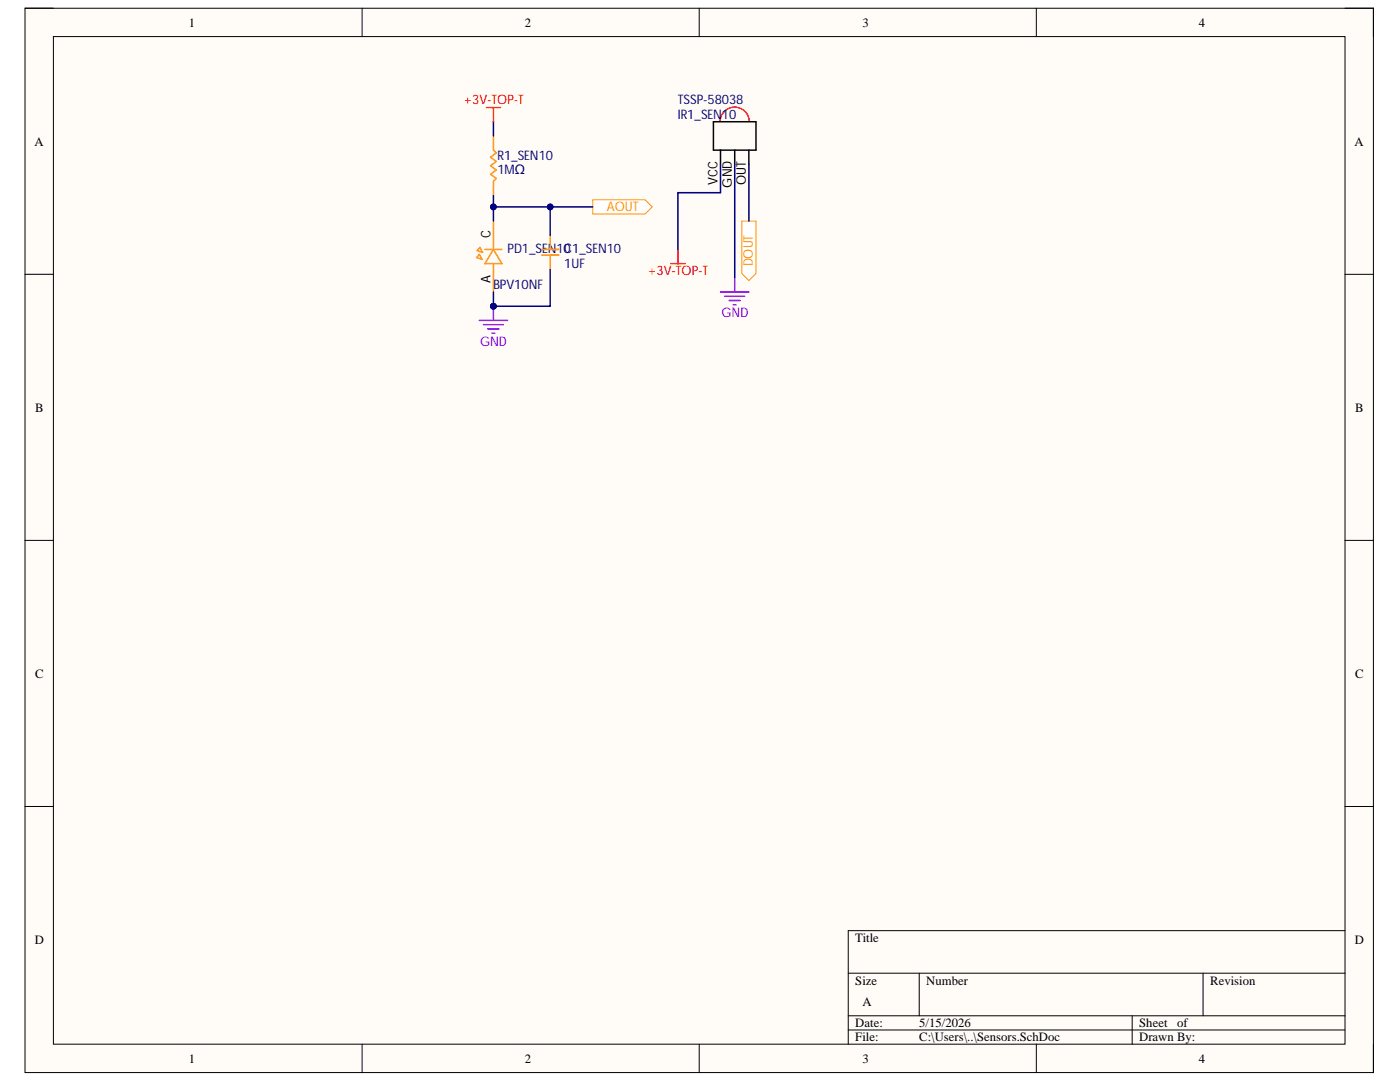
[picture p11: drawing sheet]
<svg xmlns="http://www.w3.org/2000/svg" width="279mm" height="216mm" viewBox="0 0 279 216" stroke-linecap="round" stroke-linejoin="round" font-family="sans-serif">
<path d="M5 1.6h269.1v212.4h-269.1z" fill-rule="evenodd" fill="#fffcf8"/>
<path d="M5 1.6h269.1v212.4h-269.1z" fill="none" stroke="#000" stroke-width=".2"/>
<path d="M10.7 7.3h257.7v201.1h-257.7z" fill-rule="evenodd" fill="#fffcf8"/>
<g fill="none" stroke="#000" stroke-width=".2">
<path d="M5 1.6h5.7M10.7 7.3h257.7v201.1h-257.7zM72.3 1.6v5.7M139.5 1.6v5.7M206.8 1.6v5.7M268.4 1.6h5.7v5.7M5 54.7h5.7M268.4 54.7h5.7M5 107.8h5.7M268.4 107.8h5.7M5 160.9h5.7M268.4 160.9h5.7"/>
<path d="M169.3 194.2h99.1M183.5 194.2v8.5M240.1 194.2v8.5M268.4 185.7h-99.1v22.7M72.3 208.4v5.6M139.5 208.4v5.6M169.3 202.7h99.1M169.3 205.5h99.1M206.8 208.4v5.6M225.9 202.7v5.7M274.1 208.4v5.6"/>
</g>
<path d="M149.5 24.2a2.91 2.91 0 0 0-2.9-2.8 2.91 2.91 0 0 0-2.9 2.8" fill="none" stroke="#f00" stroke-width=".3"/>
<path d="M142.4 24.3h8.5v5.7h-8.5zM143.8 30v2.8M146.6 30v2.8M149.5 30v2.8" fill="none" stroke="#000" stroke-width=".3"/>
<path d="M95.7 50.8l.5 1-1.1-.4zM95.8 49.4l.5 1-1.1-.4zM96.8 49.8h3.4M98.5 49.8l1.7 2.8h-3.4zM98.5 44.1v5.7M98.5 52.6v5.7" fill="none" stroke="#f90" stroke-width=".3"/>
<path d="M143.8 58.3h5.7M144.6 59.1h4M145.5 60h2.3M146.6 55.4v2.9M95.6 63.9h5.7M96.5 64.8h4M97.3 65.6h2.3M98.2 66.5h.6M98.5 61.1v2.8M146.3 60.8h.6" fill="none" stroke="#90f" stroke-width=".3"/>
<circle cx="98.5" cy="61.1" r=".57" fill="#000080"/>
<circle cx="98.5" cy="61.1" r=".57" fill="none" stroke="#000080" stroke-width=".2"/>
<path d="M98.5 27.1v2.9l.5 .5-1.1 .9 1.1 .8-1.1 .9 1.1 .8-1.1 .9 1.1 .8-.5 .6v2.8M108.1 49.8h3.4M108.1 50.9h3.4M109.8 46.9v2.9M109.8 50.9v2.8" fill="none" stroke="#f90" stroke-width=".3"/>
<path d="M148 44.1h2.9v10.5l-1.4 1.4-1.5-1.4z" fill-rule="evenodd" fill="#fff"/>
<path d="M148 44.1h2.9v10.5l-1.4 1.4-1.5-1.4z" fill="none" stroke="#f90" stroke-width=".2"/>
<path d="M118.3 39.9h10.5l1.4 1.4-1.4 1.4h-10.5z" fill-rule="evenodd" fill="#fff"/>
<path d="M118.3 39.9h10.5l1.4 1.4-1.4 1.4h-10.5z" fill="none" stroke="#f90" stroke-width=".2"/>
<path d="M98.5 24.3v2.8M146.6 32.8v22.6M109.8 53.7v7.4h-11.3" fill="none" stroke="#000080" stroke-width=".3"/>
<circle cx="98.5" cy="61.1" r=".57" fill="#000080"/>
<circle cx="98.5" cy="61.1" r=".57" fill="none" stroke="#000080" stroke-width=".2"/>
<path d="M98.5 41.3h11.3v5.6" fill="none" stroke="#000080" stroke-width=".3"/>
<circle cx="98.5" cy="41.3" r=".57" fill="#000080"/>
<circle cx="98.5" cy="41.3" r=".57" fill="none" stroke="#000080" stroke-width=".2"/>
<circle cx="109.8" cy="41.3" r=".57" fill="#000080"/>
<circle cx="109.8" cy="41.3" r=".57" fill="none" stroke="#000080" stroke-width=".2"/>
<path d="M109.8 41.3h8.5" fill="none" stroke="#000080" stroke-width=".3"/>
<circle cx="109.8" cy="41.3" r=".57" fill="#000080"/>
<circle cx="109.8" cy="41.3" r=".57" fill="none" stroke="#000080" stroke-width=".2"/>
<path d="M98.5 58.3v2.8" fill="none" stroke="#000080" stroke-width=".3"/>
<circle cx="98.5" cy="61.1" r=".57" fill="#000080"/>
<circle cx="98.5" cy="61.1" r=".57" fill="none" stroke="#000080" stroke-width=".2"/>
<path d="M98.5 39v5.1" fill="none" stroke="#000080" stroke-width=".3"/>
<circle cx="98.5" cy="41.3" r=".57" fill="#000080"/>
<circle cx="98.5" cy="41.3" r=".57" fill="none" stroke="#000080" stroke-width=".2"/>
<path d="M143.8 32.8v5.6h-8.5v11.4M149.5 32.8v11.3" fill="none" stroke="#000080" stroke-width=".3"/>
<path d="M97.1 21.5h2.8M98.5 21.5v2.8M133.9 52.6h2.8M135.3 49.8v2.8" fill="none" stroke="#f00" stroke-width=".3"/>
<g font-size="2.6" fill="#f00">
<text x="92.5" y="20.8">+3V-TOP-T</text>
<text x="129.3" y="54.8">+3V-TOP-T</text>
</g>
<g font-size="2.6" fill="#000080">
<text x="135.3" y="23.7">IR1_SEN10</text>
<text x="135.3" y="20.8">TSSP-58038</text>
<text x="99.3" y="31.9">R1_SEN10</text>
<text x="99.3" y="34.7">1MΩ</text>
<text x="101.3" y="50.6">PD1_SEN10</text>
<text x="112.6" y="50.6">C1_SEN10</text>
<text x="112.6" y="53.4">1UF</text>
<text x="98.5" y="57.7">BPV10NF</text>
</g>
<g font-size="2.6">
<text x="143.2" y="36.8" transform="rotate(-90 143.2 36.8)">VCC</text>
<text x="146" y="37.4" transform="rotate(-90 146 37.4)">GND</text>
<text x="148.9" y="36.8" transform="rotate(-90 148.9 36.8)">OUT</text>
<text x="97.9" y="47.5" transform="rotate(-90 97.9 47.5)">C</text>
<text x="97.9" y="56.4" transform="rotate(-90 97.9 56.4)">A</text>
</g>
<g font-size="2.6" fill="#f90">
<text x="121.1" y="42.1">AOUT</text>
<text x="150.3" y="53.2" transform="rotate(-90 150.3 53.2)">DOUT</text>
</g>
<g font-size="2.6" fill="#90f">
<text x="144" y="63.3">GND</text>
<text x="95.8" y="69">GND</text>
</g>
<g font-size="2.5">
<text x="37.7" y="5.3">1</text>
<text x="104.7" y="5.3">2</text>
<text x="172.1" y="5.3">3</text>
<text x="239.2" y="5.3">4</text>
<text x="6.9" y="29.1">A</text>
<text x="270.3" y="29.1">A</text>
<text x="7" y="82.2">B</text>
<text x="270.5" y="82.2">B</text>
<text x="7" y="135.2">C</text>
<text x="270.5" y="135.2">C</text>
<text x="6.9" y="188.3">D</text>
<text x="170.7" y="188">Title</text>
<text x="270.4" y="188.3">D</text>
<text x="170.7" y="196.5">Size</text>
<text x="184.9" y="196.5">Number</text>
<text x="241.5" y="196.5">Revision</text>
<text x="172.1" y="200.7">A</text>
<text x="170.7" y="205">Date:</text>
<text x="170.7" y="207.8">File:</text>
<text x="183.5" y="205">5/15/2026</text>
<text x="183.5" y="207.8">C:\Users\..\Sensors.SchDoc</text>
<text x="227.4" y="205">Sheet</text>
<text x="227.4" y="207.8">Drawn By:</text>
<text x="234.9" y="205">of</text>
<text x="37.7" y="212">1</text>
<text x="104.7" y="212">2</text>
<text x="172.1" y="212">3</text>
<text x="239.2" y="212">4</text>
</g>
</svg>
